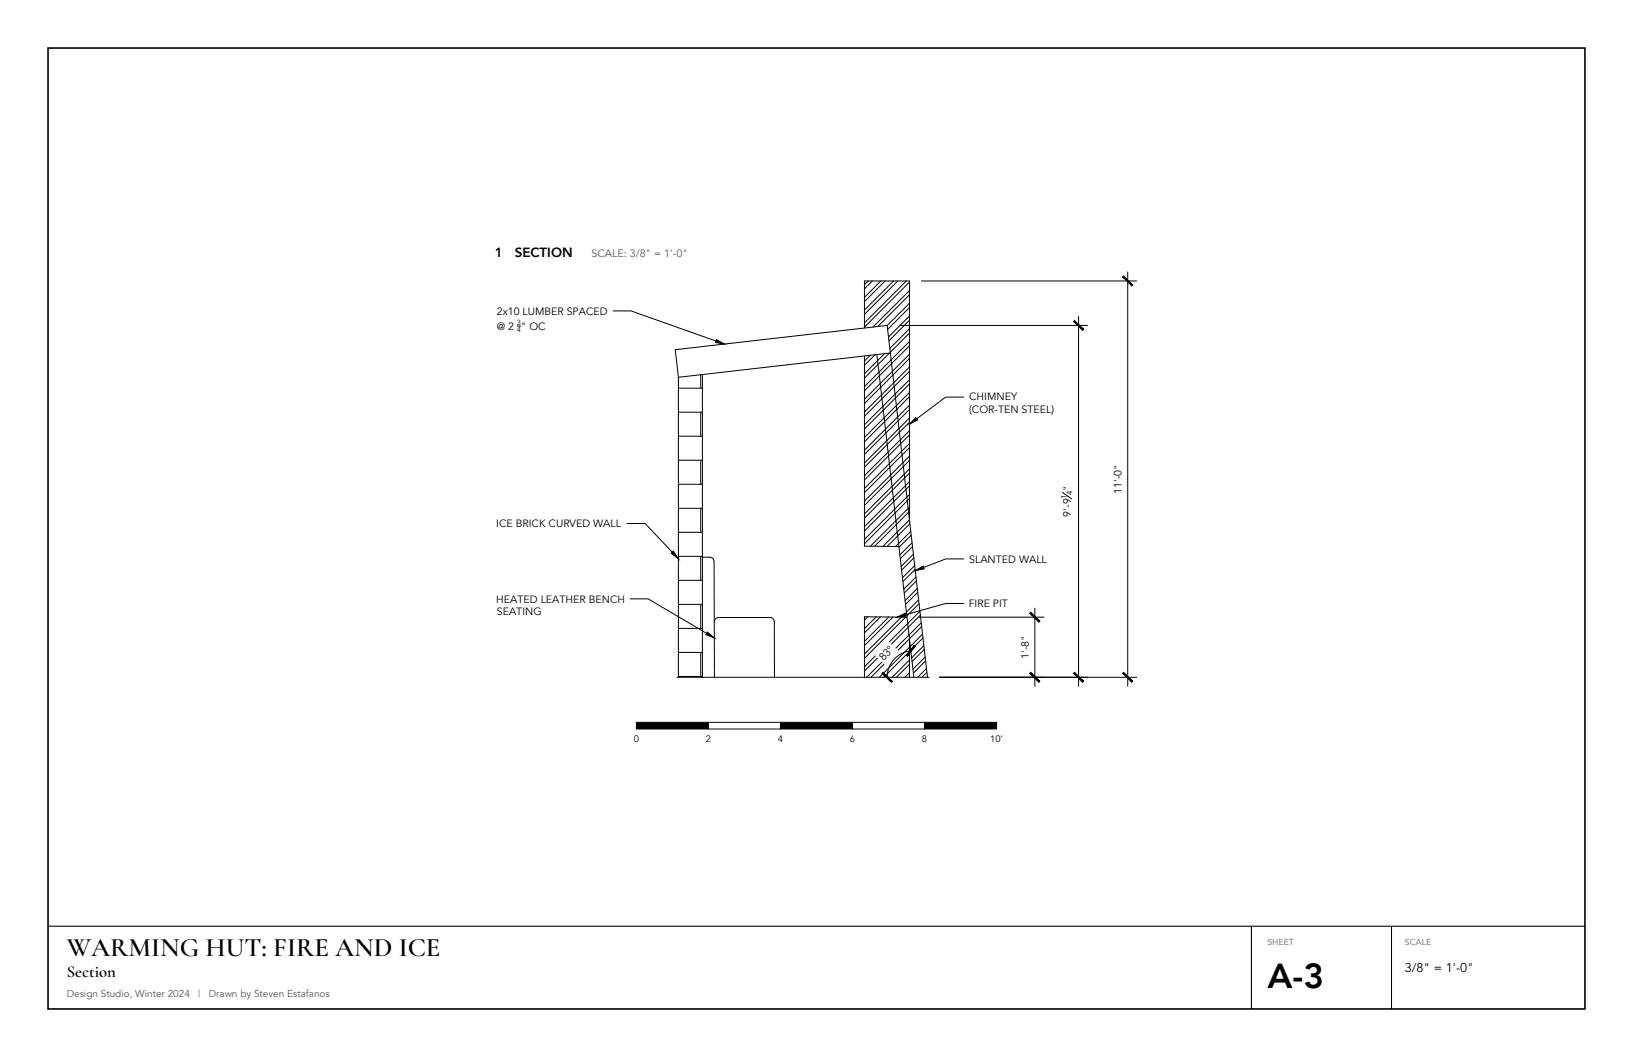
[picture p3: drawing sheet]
<svg xmlns="http://www.w3.org/2000/svg" width="432mm" height="279mm" viewBox="0 0 432 279" stroke-linecap="round" stroke-linejoin="round" font-family="sans-serif">
<path d="M12.7 12.7h406.4v254h-406.4z" fill="none" stroke="#000" stroke-width=".42"/>
<path d="M12.7 244.8h406.4M330.9 244.8v21.9" fill="none" stroke="#000" stroke-width=".28"/>
<path d="M367.9 244.8v21.9" fill="none" stroke="#000" stroke-width=".26"/>
<!-- layer: Hatch -->
<g fill="none" stroke="#000" stroke-width=".26">
<path d="M229.6 74.3l-1 .9M230.7 74.3l-2.1 2.1M232.9 74.3l-4.3 4.3M234 74.3l-5.4 5.4M236.3 74.3l-7.7 7.7M237.4 74.3l-8.8 8.8M239.7 74.3l-11.1 11M240.5 76.8l-9.7 9.6M240.5 74.6l-11.9 11.9M240.5 77.9l-8.4 8.4M185.3 99.1v3.5M230.1 93.9l-1.5 1.5"/>
<path d="M231.4 93.8l-2.8 2.8M233.9 93.5l-5.3 5.3M235.2 93.3l-6.6 6.6M240.5 86.9l-5.2 5.2M240.5 90.3l-11.9 11.9M240.5 93.6l-11.9 11.9M240.5 97l-11.9 11.9M240.5 88l-5.1 5.1M240.5 91.4l-11.9 11.9M240.5 94.8l-11.9 11.9M240.5 98.1l-11.9 11.9M240.5 80.2l-5.9 5.9"/>
<path d="M240.5 83.5l-5.6 5.6M240.5 81.3l-5.8 5.8M240.5 84.7l-5.4 5.4M179.4 102.6h6.3M179.4 109h6.3M179.4 115.3h6.3M185.3 109v6.3M240.5 100.4l-11.9 11.9M240.5 103.7l-11.9 11.9M240.5 107.1l-11.9 11.9M240.5 110.5l-11.9 11.9M240.5 113.8l-11.9 12"/>
<path d="M240.5 117.2l-11.9 11.9M240.5 101.5l-11.9 11.9M240.5 104.9l-11.9 11.9M240.5 108.2l-11.9 11.9M240.5 111.6l-11.9 11.9M240.5 115l-11.9 11.9M240.5 118.3l-11.9 11.9M179.4 121.7h6.3M179.4 128h6.3M179.4 134.4h6.3M185.3 121.7v6.3M185.3 134.4v6.3"/>
<path d="M240.5 120.6l-11.9 11.9M240.5 123.9l-11.9 11.9M240.5 127.3l-11.9 11.9M240.5 130.7l-11.9 11.9M240.5 134.1l-10.4 10.3M240.5 137.4l-7 7M240.5 121.7l-11.9 11.9M240.5 125.1l-11.9 11.9M240.5 128.4l-11.9 11.9M240.5 131.8l-11.9 11.9M240.5 135.2l-9.2 9.2M240.6 138.4l-6 6"/>
<path d="M179.4 140.7h6.3M179.4 147.1h6.3M179.4 153.4h6.3M179.4 159.8h6.3M185.3 147.1v6.3M185.3 159.8v6.3M240.8 140.4l-4 4.1M240.9 141.4l-3.2 3.3M241.2 143.5l-3.3 3.2M241.3 144.5l-3.2 3.2M241.5 146.5l-3.2 3.2M241.6 147.5l-3.2 3.2"/>
<path d="M241.9 149.5l-3.3 3.2M242 150.5l-3.3 3.2M242.2 152.5l-3.2 3.3M242.3 153.5l-3.2 3.3M242.6 155.5l-3.3 3.3M242.7 156.6l-3.3 3.2M242.9 158.6l-3.2 3.2M243 159.6l-3.2 3.2M179.4 166.1h6.3M179.4 172.5h6.3M179.4 178.8h6.3M185.3 172.5v6.3"/>
<path d="M229.5 163l-.9 .9M231.4 173.4l-2.8 2.9M231.7 163.1l-3.1 3.1M232 173.9l-3.4 3.5M232.8 163.1l-4.2 4.2M233.2 175l-4 4M233.8 175.5l-3.5 3.5M235 163.1l-6.4 6.4M236.1 163.1l-7.5 7.5M238.3 163.1l-9.7 9.8M239.5 163.1l-10.9 10.9M240.5 171.1l-8 7.9"/>
<path d="M240.5 174.5l-4.6 4.5M240.5 177.8l-1.2 1.2M240.5 172.2l-6.8 6.8M240.5 175.6l-3.5 3.4M240.5 178.9l-.1 .1M243.2 161.6l-8.1 8.1M243.4 162.6l-7.7 7.6M243.6 164.6l-6.7 6.7M243.7 165.6l-6.2 6.2M243.9 167.6l-3.2 3.3M244.1 168.6l-3.3 3.3M244.3 170.7l-3.2 3.2"/>
<path d="M244.4 171.7l-3.2 3.2M244.6 173.7l-3.2 3.2M244.8 174.7l-3.3 3.2M245 176.7l-2.4 2.3M245.1 177.7l-1.3 1.3"/>
</g>
<!-- layer: A-WALL -->
<path d="M179.4 99.7l-.8-7.3 56-6.4 10.6 93M179.4 99.7v79.3M185.7 99v80M228.6 86.7v-12.4h11.9v63.2M228.6 94.1v50.3l9.1 .1M231.9 93.7l9.7 85.3M235.4 93.3l-56 6.4M185.7 147.3h1.9a1.19 1.19 0 0 1 1.2 1.2l.1 30.5M179 179h66.7M188.9 164.4l.3-.8 .9-.4h13.5l.8 .4 .3 .8 .1 14.7M239.9 163.1l-11.3-.1v16M240.5 168.8v10.2" fill="none" stroke="#000" stroke-width=".26"/>
<!-- layer: A-DIMS -->
<path d="M243.7 74.3h56.9M298.2 71.9v109.5M237.8 86h49.8M285.2 83.6v97.8M280.9 130.1l2.4 1.7M240.8 172a7.1 7.1 0 0 0-6.2 7M243 163.1h33M248.4 179h52.2M273.6 160.8v20.6" fill="none" stroke="#000" stroke-width=".26"/>
<g fill="#000" stroke="#000" stroke-width=".26">
<path d="M296.9 73.2l2.4 2.4 .2-.3zM296.9 73.2l.2-.2 2.4 2.3z"/>
<path d="M283.9 85l2.4 2.3 .2-.2zM283.9 85l.2-.3 2.4 2.4z"/>
<path d="M233.5 177.7l-.2 .3 2.6 2.1zM233.3 178l2.6 2.1-.3 .3z"/>
<path d="M241.8 170.6l-2.1 2.6 .2 .2zM241.8 170.6l.2 .2-2.1 2.6z"/>
<path d="M272.6 177.7l-.3 .3 2.7 2.1zM272.3 178l2.7 2.1-.3 .3z"/>
<path d="M272.3 162.1l2.4 2.4 .3-.3zM272.3 162.1l.3-.3 2.4 2.4z"/>
<path d="M284.1 177.7l-.2 .3 2.6 2.1zM283.9 178l2.6 2.1-.2 .3z"/>
<path d="M297.1 177.7l-.2 .3 2.6 2.1zM296.9 178l2.6 2.1-.2 .3z"/>
</g>
<!-- layer: A-TXT -->
<path d="M189.5 89.8l2.1 1.1-2.4-.4zM242.2 110.4l.4 .6-2.1 1.1zM177.5 146.2l.5-.5 1.4 2zM242 150.8l2.1-1.2 .3 .8zM187 167.1l1.9 1.5-2.3-.8zM237.2 163.1l2.2-1 .2 .8z" fill="#000" stroke="#000" stroke-width=".26"/>
<path d="M136.7 86.2h1M162.1 82.2h4.8l22.4 8M254.8 105h-4.7l-7.7 5.7M165.8 138.4h4.8l7.2 7.6M166.6 158.3h4.8l15.4 9.1M254.8 147.7h-4.7l-5.9 2.3M254.8 159.5h-4.7l-10.6 3" fill="none" stroke="#000" stroke-width=".26"/>
<path d="M168.3 190.9h19v1.8h-19z" fill="#000" stroke="#000" stroke-width=".26"/>
<path d="M187.3 190.9h19.1v1.8h-19.1z" fill="#fff" stroke="#000" stroke-width=".26"/>
<path d="M206.4 190.9h19v1.8h-19z" fill="#000" stroke="#000" stroke-width=".26"/>
<path d="M225.4 190.9h19.1v1.8h-19.1z" fill="#fff" stroke="#000" stroke-width=".26"/>
<path d="M244.5 190.9h19v1.8h-19z" fill="#000" stroke="#000" stroke-width=".26"/>
<text font-size="9.2" x="335.1" y="261.1">A-3</text>
<text font-size="7.1" x="17.6" y="252.6">WARMING HUT: FIRE AND ICE</text>
<text font-size="4.4" x="17.6" y="258.2">Section</text>
<g font-size="3.5">
<text x="130.9" y="68">1</text>
<text x="136.1" y="68">SECTION</text>
</g>
<text font-size="3.4" x="371.5" y="256.8">3/8&quot; = 1'-0&quot;</text>
<text font-size="2.8" fill="#595959" x="156.4" y="68">SCALE: 3/8&quot; = 1'-0&quot;</text>
<g font-size="2.8">
<text x="131.4" y="83.2">2x10 LUMBER SPACED</text>
<text x="131.4" y="87.2">@ 2 &quot; OC</text>
<text x="256.3" y="105.8">CHIMNEY</text>
<text x="256.3" y="109.2">(COR-TEN STEEL)</text>
<text x="283.1" y="129.7" transform="rotate(-90 283.1 129.7)">&quot;</text>
<text x="296.6" y="130.5" transform="rotate(-90 296.6 130.5)">11'-0&quot;</text>
<text x="283.1" y="136.5" transform="rotate(-90 283.1 136.5)">9'-9</text>
<text x="131.2" y="139.4">ICE BRICK CURVED WALL</text>
<text x="256.3" y="148.8">SLANTED WALL</text>
<text x="131.2" y="159.3">HEATED LEATHER BENCH</text>
<text x="256.1" y="160.5">FIRE PIT</text>
<text x="131.4" y="162.7">SEATING</text>
<text x="233.7" y="174.8" transform="rotate(-48 233.7 174.8)">83°</text>
<text x="272" y="174.1" transform="rotate(-90 272 174.1)">1'-8&quot;</text>
</g>
<g font-size="2.6" fill="#595959">
<text x="17.6" y="263.5">Design Studio, Winter 2024</text>
<text x="52.4" y="263.5">|</text>
<text x="55.2" y="263.5">Drawn by Steven Estafanos</text>
</g>
<g font-size="2.5">
<text x="167.6" y="196.2">0</text>
<text x="186.6" y="196.2">2</text>
<text x="205.7" y="196.2">4</text>
<text x="224.7" y="196.2">6</text>
<text x="243.8" y="196.2">8</text>
<text x="261.8" y="196.2">10'</text>
</g>
<g font-size="2.3" fill="#666">
<text x="335.1" y="249.8">SHEET</text>
<text x="371.5" y="249.8">SCALE</text>
</g>
<g font-size="2.1">
<text x="282.1" y="132" transform="rotate(-90 282.1 132)">1</text>
<text x="283.6" y="130.8" transform="rotate(-90 283.6 130.8)">4</text>
</g>
<g font-size="2">
<text x="136.7" y="87.8">4</text>
<text x="136.7" y="85.9">3</text>
</g>
</svg>
